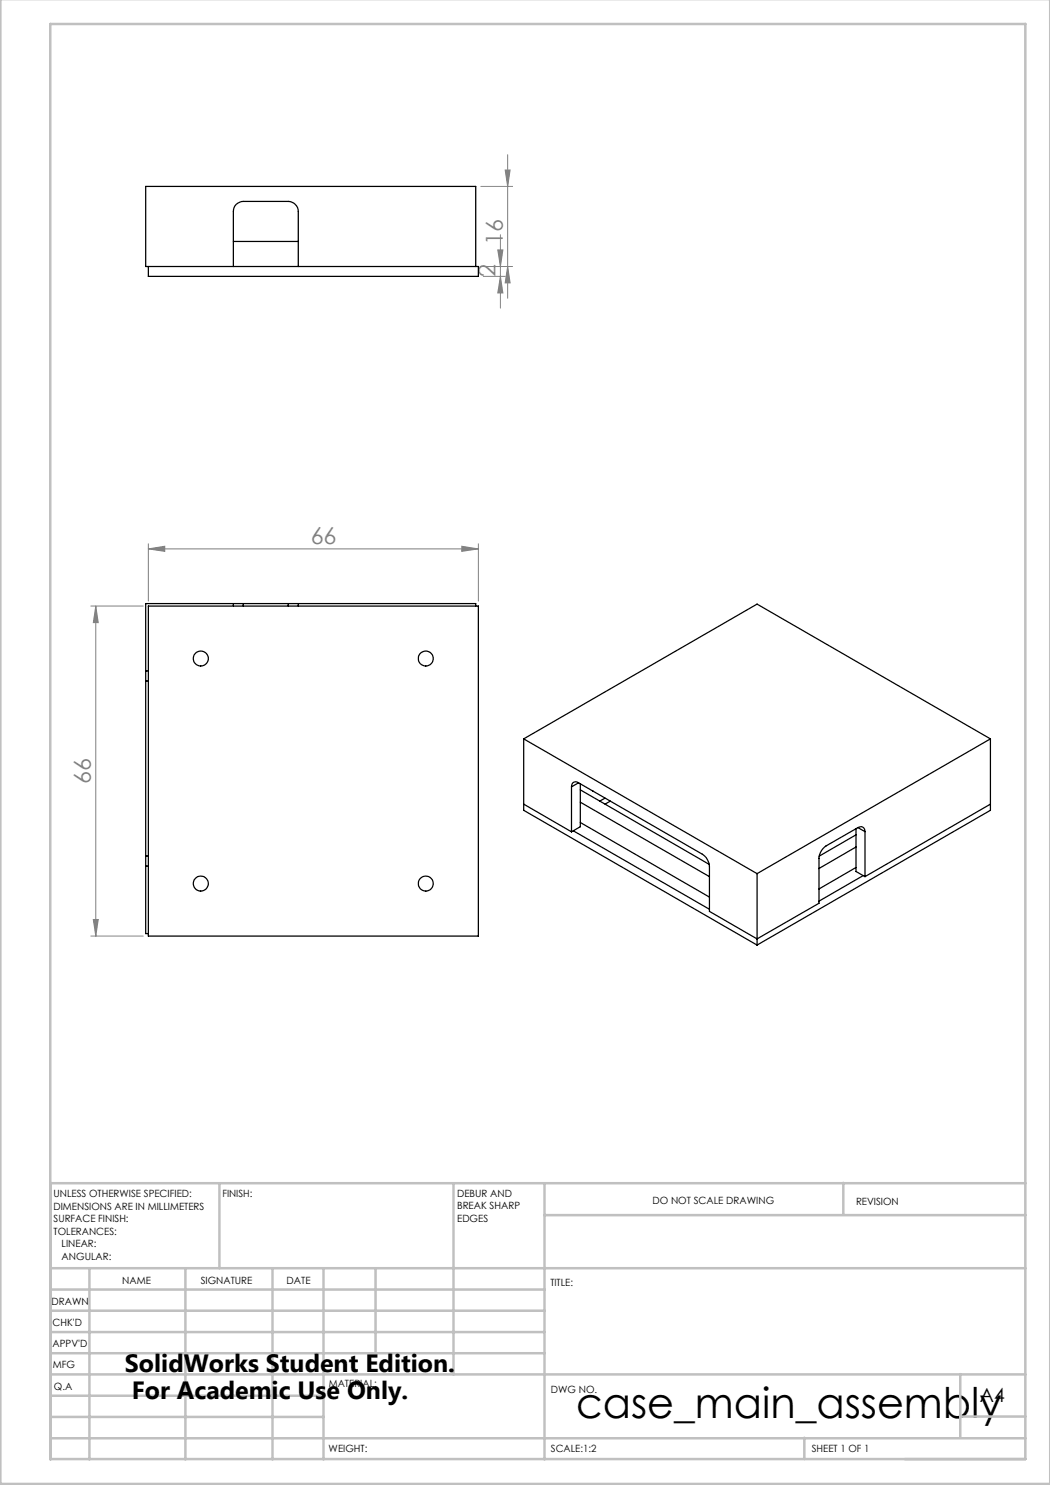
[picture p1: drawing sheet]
<svg xmlns="http://www.w3.org/2000/svg" width="210mm" height="297mm" viewBox="0 0 210 297" stroke-linecap="round" stroke-linejoin="round" font-family="sans-serif">
<g fill="none" stroke="#808080" stroke-width=".2">
<path d="M96.2 37.3h6.3M101 34h1l-.5 3.3zM101.5 30.9v28.8M96.2 53.3h6.3M96.7 55.3h4.4M99.6 50h1l-.5 3.3zM100.1 47v14.6M100.1 55.3l.5 3.3h-1zM101.5 53.3l.5 3.3h-1zM29.7 109.8l3.2-.5v1zM29.7 108.8v11.4M29.7 109.8h66"/>
<path d="M92.4 109.3l3.3 .5-3.3 .5zM95.7 108.8v11.4M18.2 121.2h10.4M19.2 121.2l.4 3.3h-.9zM19.2 121.2v66M18.2 187.2h10.4M18.7 183.9h.9l-.4 3.3z"/>
</g>
<g fill="none" stroke="#c0c0c0" stroke-width=".5">
<path d="M.1 -.1v296.9h209.9v-296.9M10.1 4.8h195v287h-195zM43.9 236.6v17M90.7 236.6v38.3M108.9 236.6v55.3M168.7 236.6v6.3M205.1 236.6h-195v55.3M10.1 253.6h195M10.1 257.9h98.8M17.9 253.6v38.3M37.1 253.6v38.3M54.5 253.6v38.3"/>
<path d="M64.7 253.6v38.3M75.1 253.6v17M108.9 243h96.2M10.1 270.6h98.8M10.1 266.4h98.8M10.1 262.1h98.8M10.1 279.1h54.6M10.1 274.9h195M192.1 274.8v12.7M10.1 287.7h195M10.1 283.4h54.6M160.9 287.5v4.3"/>
<path d="M192.1 283.3h13"/>
</g>
<g fill="#808080">
<path d="M92.4 109.3l3.3 .5-3.3 .5zM29.7 109.8l3.2-.5v1z"/>
<path d="M100.1 55.3l.5 3.3h-1zM99.6 50h1l-.5 3.3z"/>
<path d="M101 34h1l-.5 3.3zM101.5 53.3l.5 3.3h-1zM19.2 121.2l.4 3.3h-.9zM18.7 183.9h.9l-.4 3.3z"/>
</g>
<g fill="none" stroke="#000" stroke-width=".25">
<path d="M29.7 53.3v2h66v-2h-66.6v-16h66v16M46.7 53.3v-11a1.99 1.99 0 0 1 1.9-2h9a2.05 2.05 0 0 1 2.1 2v11M46.7 48.3h13M29.1 134.2v2M29.1 136.2v35M29.1 134.2h.6M29.1 136.2h.6M29.7 121.2h66v66h-66zM46.7 120.7h1.9M46.7 120.7v.5M46.7 120.7h-17.6v13.5M48.6 120.7h9"/>
<path d="M48.6 120.7v.5M57.6 120.7h2.1M57.6 120.7v.5M59.7 120.7h35.4v.5M59.7 120.7v.5M104.7 147.8l46.7-27 46.7 27M104.7 147.8l46.7 26.9M104.7 147.8v14.3l46.7 26.9M114.3 157.4v9M115.7 156.6l24.8 14.2a3.2 3.2 0 0 1 1.4 2.5v9l9.5 5.5 12.4-7.1v-9a3.2 3.2 0 0 1 1.4-2.5l6.4-3.7M115.7 156.6a.86 .86 0 0 0-1-.1 .86 .86 0 0 0-.4 .9M115.7 156.6l-1.4 .8"/>
<path d="M116.1 156.8v8.5l-1.8 1.1M116.1 158l25.7 14.9M118.5 158.1l.1 .1M121 159.6l-1.1 .6M198.1 147.8l-46.7 26.9M198.1 147.8v14.3l-46.7 26.9M29.1 171.2v2M29.1 173.2v13.5h.6M29.1 173.2h.6M29.1 171.2h.6M104.7 160.8l9.6 5.6M114.7 166.2l27.2 15.7"/>
<path d="M116.1 164.5l25.8 14.9M116.1 160.4l25.8 14.9M122.1 160.2l-1.1 .6M151.4 174.7v14.3M171.2 165.7v8.6l1.8 1M171.2 173.5l-7.4 4.3M171.2 169.4l-7.4 4.3M171.2 167l-7.4 4.2M171.6 165.5a.88 .88 0 0 1 1-.1 .88 .88 0 0 1 .4 .9M171.6 165.5l1.4 .8M172.6 175.1l-8.8 5.1M173 166.3v9"/>
<path d="M198.1 160.8l-25.1 14.5"/>
<circle cx="40.1" cy="131.7" r="1.51"/>
<circle cx="85.2" cy="131.7" r="1.51"/>
<circle cx="40.1" cy="176.7" r="1.51"/>
<circle cx="85.2" cy="176.7" r="1.51"/>
</g>
<text font-size="8.5" x="115.2" y="283.5">case_main_assembly</text>
<g font-size="5">
<text x="25" y="274.4">SolidWorks Student Edition.</text>
<text x="26.4" y="279.9">For Academic Use Only.</text>
</g>
<g font-size="4.7" fill="#808080">
<text x="100.5" y="48.9" transform="rotate(-90 100.5 48.9)">16</text>
<text x="99.1" y="55.4" transform="rotate(-90 99.1 55.4)">2</text>
<text x="62.1" y="108.7">66</text>
<text x="18.2" y="156.8" transform="rotate(-90 18.2 156.8)">66</text>
</g>
<text font-size="3.9" x="196" y="280.4">A4</text>
<g font-size="2">
<text x="10.7" y="239.5">UNLESS OTHERWISE SPECIFIED:</text>
<text x="44.5" y="239.5">FINISH:</text>
<text x="91.4" y="239.4">DEBUR AND</text>
<text x="10.7" y="242">DIMENSIONS ARE IN MILLIMETERS</text>
<text x="10.7" y="244.5">SURFACE FINISH:</text>
<text x="91.4" y="241.9">BREAK SHARP</text>
<text x="91.4" y="244.4">EDGES</text>
<text x="130.5" y="240.8">DO NOT SCALE DRAWING</text>
<text x="171.2" y="241">REVISION</text>
<text x="10.7" y="247">TOLERANCES:</text>
<text x="12.3" y="249.5">LINEAR:</text>
<text x="12.3" y="252">ANGULAR:</text>
<text x="24.4" y="256.9">NAME</text>
<text x="40.1" y="256.8">SIGNATURE</text>
<text x="57.3" y="256.8">DATE</text>
<text x="110.1" y="257.1">TITLE:</text>
<text x="10.3" y="260.9">DRAWN</text>
<text x="10.5" y="269.3">APPV'D</text>
<text x="10.5" y="265.2">CHK'D</text>
<text x="10.6" y="273.6">MFG</text>
<text x="10.8" y="278">Q.A</text>
<text x="65.8" y="277.4">MATERIAL:</text>
<text x="110.2" y="278.5">DWG NO.</text>
<text x="65.7" y="290.4">WEIGHT:</text>
<text x="110.2" y="290.5">SCALE:1:2</text>
<text x="162.4" y="290.4">SHEET 1 OF 1</text>
</g>
</svg>
